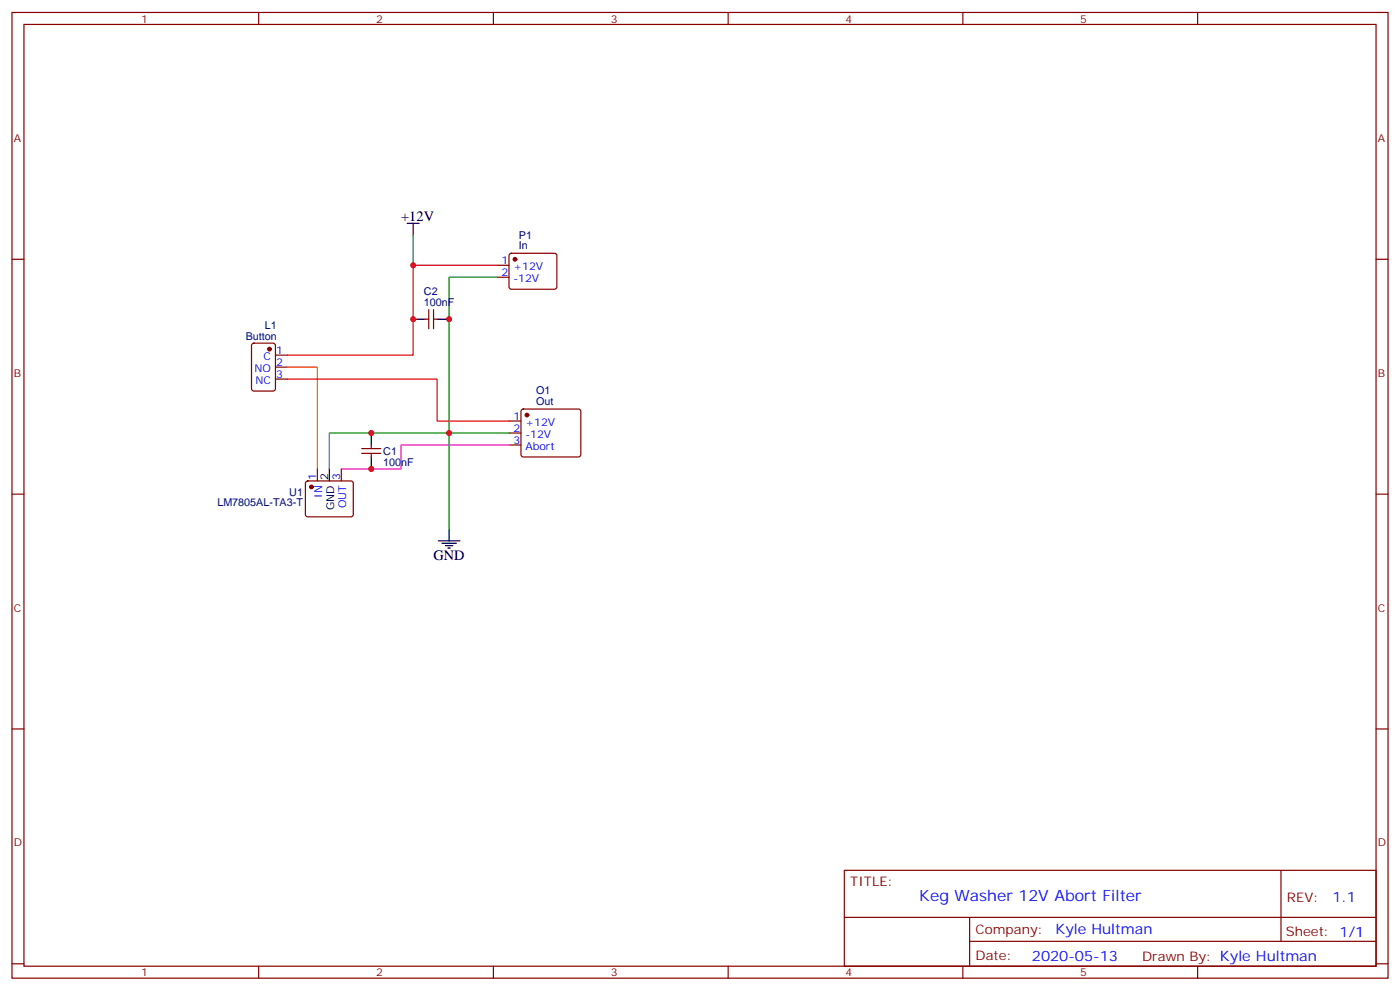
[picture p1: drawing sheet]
<svg xmlns="http://www.w3.org/2000/svg" width="412mm" height="292mm" viewBox="0 0 412 292" stroke-linecap="round" stroke-linejoin="round" font-family="sans-serif">
<g fill="none" stroke="#870000" stroke-width=".35">
<path d="M3.5 3.7h405.4v284.3h-405.4zM7.1 7.2h398.2v277.3h-398.2zM76.2 3.7v3.5M145.3 3.7v3.5M214.5 3.7v3.5M283.6 3.7v3.5M352.8 3.7v3.5M3.5 76.3h3.6M146.4 78.1h3.5M150.2 74.8l.4-.2h12.7l.5 .2 .2 .5v9.4l-.7 .5-12.9-.1-.5-.6v-9.2zM405.3 76.3h3.6M125.2 94h1.1"/>
<path d="M126.3 91.2v5.6M127.7 91.2v5.6M127.7 94h1.1M146.4 81.6h3.5M74.3 101.2l.5-.2h5.6l.7 .5v12.9l-.4 .7h-5.9l-.7-.4v-13zM81.1 104.6h3.6M81.1 108.1h3.6M81.1 111.6h3.6M93.5 138.1v3.5M100.5 138.1v3.5M106.5 133.5h5.7M106.5 132.1h5.7"/>
<path d="M109.4 131v1.1M109.4 133.5v1M149.9 124h3.6M149.9 127.5h3.6M149.9 131h3.6M153.7 120.6l.5-.2h16.2l.5 .2 .2 .5v12.7l-.2 .5-.5 .2h-16.2l-.5-.2-.2-.5v-12.7zM3.5 145.5h3.6M90.2 141.8l.5-.2h12.7l.5 .2 .2 .5-.1 9.5-.6 .4-13-.1-.4-.6v-9.2zM405.3 145.5h3.6M3.5 214.6h3.6M405.3 214.6h3.6M248.7 256.3h156.6v28.2h-156.6z"/>
<path d="M377.3 256.3v20.9M248.7 270.1h156.5M285.6 277.2h119.6M285.6 270.1v14.1M3.5 283.8h3.6M76.2 284.5v3.5M145.3 284.5v3.5M214.5 284.5v3.5M283.6 284.5v3.5M352.8 284.5v3.5M405.3 283.8h3.6"/>
</g>
<g fill="#870000" stroke="#870000" stroke-width=".35">
<circle cx="79.4" cy="102.8" r=".53"/>
<circle cx="151.7" cy="76.3" r=".53"/>
<circle cx="155.2" cy="122.2" r=".53"/>
<circle cx="91.7" cy="143.4" r=".53"/>
</g>
<path d="M119.9 65.8h3.6M121.7 65.8v3.5M121.7 94h3.5M128.8 94h3.5M97 138.1v3.5M109.4 127.5v3.5M109.4 134.5v3.6M129.1 159.2h6.4M130.2 159.9h4.2M132.3 155.7v3.5M131.2 160.7h2.1M131.9 161.4h.7" fill="none" stroke="#000" stroke-width=".35"/>
<path d="M146.4 78.1h-24.7v26.5h-37M84.7 111.6h44.1v12.4h21.1" fill="none" stroke="#f00" stroke-width=".35"/>
<path d="M84.7 108.1h8.8v30" fill="none" stroke="#f60" stroke-width=".35"/>
<path d="M149.9 131h-31.7v7.1h-17.7" fill="none" stroke="#f0f" stroke-width=".35"/>
<path d="M121.7 69.3v8.8M146.4 81.6h-14.1v74.1M149.9 127.5h-52.9v10.6" fill="none" stroke="#008700" stroke-width=".35"/>
<g fill="#c00">
<circle cx="121.7" cy="78.1" r=".88"/>
<circle cx="132.3" cy="127.5" r=".88"/>
<circle cx="109.4" cy="138.1" r=".88"/>
<circle cx="109.4" cy="127.5" r=".88"/>
<circle cx="132.3" cy="94" r=".88"/>
<circle cx="121.7" cy="94" r=".88"/>
</g>
<text font-size="4.6" fill="#00f" x="270.8" y="265.3">Keg Washer 12V Abort Filter</text>
<g font-size="4.2">
<text x="118.2" y="65.1">+12V</text>
<text x="127.7" y="164.9">GND</text>
</g>
<g font-size="4.2" fill="#00f">
<text x="392.5" y="265.5">1.1</text>
<text x="310.9" y="275.1">Kyle Hultman</text>
<text x="304" y="282.9">2020-05-13</text>
</g>
<g font-size="3.9" fill="#800">
<text x="250.5" y="260.8">TITLE:</text>
<text x="379.1" y="265.5">REV:</text>
<text x="287.4" y="275">Company:</text>
<text x="378.7" y="275.7">Sheet: 1/1</text>
<text x="287.4" y="282.7">Date:</text>
<text x="336.4" y="282.8">Drawn By: Kyle Hultman</text>
</g>
<g font-size="3.2" fill="#800">
<text x="41.6" y="6.7">1</text>
<text x="110.8" y="6.7">2</text>
<text x="179.9" y="6.7">3</text>
<text x="249.1" y="6.7">4</text>
<text x="318.2" y="6.7">5</text>
<text x="4.1" y="41.8">A</text>
<text x="405.9" y="41.8">A</text>
<text x="4.1" y="110.9">B</text>
<text x="405.9" y="110.9">B</text>
<text x="4.1" y="180.1">C</text>
<text x="405.9" y="180.1">C</text>
<text x="4.1" y="249.2">D</text>
<text x="405.9" y="249.2">D</text>
<text x="41.6" y="287.5">1</text>
<text x="110.8" y="287.5">2</text>
<text x="179.9" y="287.5">3</text>
<text x="249.1" y="287.5">4</text>
<text x="318.2" y="287.5">5</text>
</g>
<g font-size="3.2" fill="#000080">
<text x="152.9" y="70.4">P1</text>
<text x="152.9" y="73.5">In</text>
<text x="124.9" y="86.9">C2</text>
<text x="124.9" y="90.1">100nF</text>
<text x="72.4" y="100">Button</text>
<text x="78" y="96.8">L1</text>
<text x="158" y="119.3">Out</text>
<text x="158" y="116.1">O1</text>
<text x="112.9" y="137.1">100nF</text>
<text x="112.9" y="133.9">C1</text>
<text x="64" y="149">LM7805AL-TA3-T</text>
<text x="85.2" y="145.9">U1</text>
</g>
<g font-size="3.2" fill="#00f">
<text x="147.7" y="77.8">1</text>
<text x="147.7" y="81.3">2</text>
<text x="151.2" y="79.5">+12V</text>
<text x="151.2" y="83">-12V</text>
<text x="77.6" y="106">C</text>
<text x="81.3" y="104.2">1</text>
<text x="81.3" y="107.7">2</text>
<text x="75" y="109.5">NO</text>
<text x="75.2" y="113">NC</text>
<text x="81.3" y="111.3">3</text>
<text x="151.3" y="123.6">1</text>
<text x="154.8" y="125.4">+12V</text>
<text x="151.3" y="127.1">2</text>
<text x="151.3" y="130.7">3</text>
<text x="154.8" y="128.9">-12V</text>
<text x="154.8" y="132.4">Abort</text>
<text x="93.1" y="141.4" transform="rotate(-90 93.1 141.4)">1</text>
<text x="100.2" y="141.4" transform="rotate(-90 100.2 141.4)">3</text>
<text x="94.9" y="146.6" transform="rotate(-90 94.9 146.6)">IN</text>
<text x="102" y="149.7" transform="rotate(-90 102 149.7)">OUT</text>
</g>
<g font-size="3.2">
<text x="96.7" y="141.4" transform="rotate(-90 96.7 141.4)">2</text>
<text x="98.4" y="150.2" transform="rotate(-90 98.4 150.2)">GND</text>
</g>
</svg>
